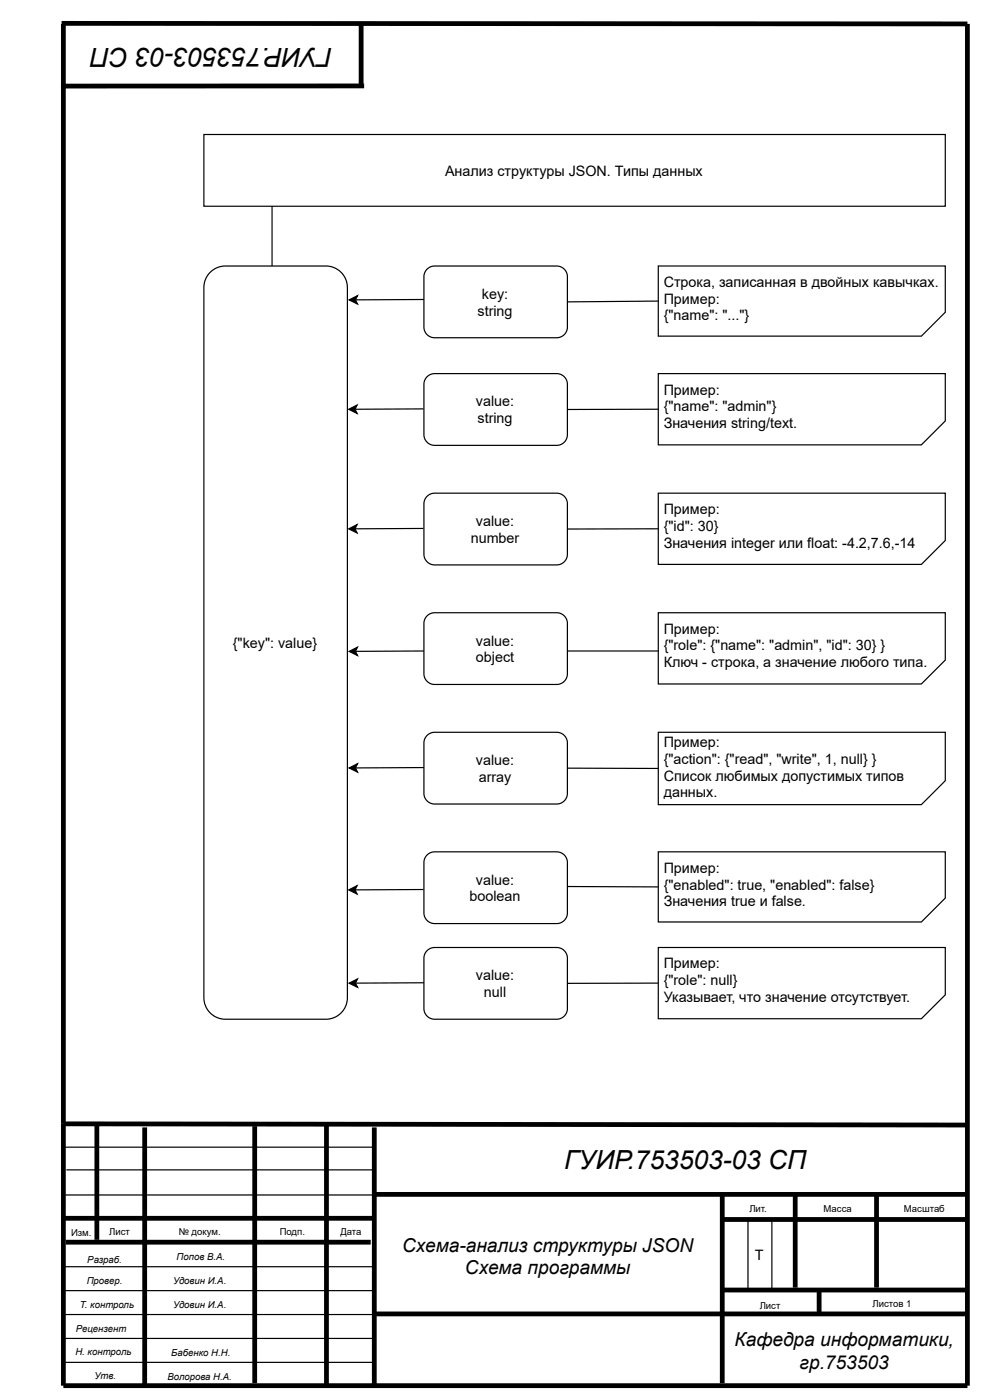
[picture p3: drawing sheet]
<svg xmlns="http://www.w3.org/2000/svg" width="210mm" height="297mm" viewBox="0 0 210 297" stroke-linecap="round" stroke-linejoin="round" font-family="sans-serif">
<g fill="none" stroke="#000" stroke-width="1" stroke-linecap="butt">
<path d="M13.1 5l192.3 .1v289.2h-191.9v-289.2M76.7 5.1v13.2M77.3 18.3h-64.3M13.5 238.7l191.9 .2M20.6 238.7v24.6M30.7 239.5v54.8M54.1 239.2v54.6M69.3 238.9v55.2M79.5 239.5v54.8M13.5 258.8h66M79.5 253.7h125.4M153.4 253.7v40.1"/>
<path d="M153.6 259h51.8M168.9 253.7v19.8M186.1 253.7v19.8M14 263.8h64.7M79.5 279.1h125.7M153.4 274h51.5M173.9 274v4.8"/>
</g>
<path d="M13.8 253.8h69.4M13.8 243.6h65.8M14.1 248.5h65.5M158.8 259.1v14.5M163.9 259.1v15M13.3 279.2h69.6M13.6 269h65.8M13.8 274.1h65.8M13.3 289.4h66.3M13.8 284.3h65.3" fill="none" stroke="#000" stroke-width=".25"/>
<path d="M43.3 28.6h157.4v15.2h-157.4z" fill="#fff"/>
<path d="M43.3 28.6h157.4v15.2h-157.4z" fill="none" stroke="#000" stroke-width=".25"/>
<path d="M44.6 57.8l1.2-.8 1.8-.5h21.6a4.6 4.6 0 0 1 4.6 4.6v150.8a4.6 4.6 0 0 1-4.6 4.6h-21.3a4.6 4.6 0 0 1-4.6-4.6v-150.8l.3-1.8z" fill="#fff"/>
<path d="M44.6 57.8l1.2-.8 1.8-.5h21.6a4.6 4.6 0 0 1 4.6 4.6v150.8a4.6 4.6 0 0 1-4.6 4.6h-21.3a4.6 4.6 0 0 1-4.6-4.6v-150.8l.3-1.8z" fill="none" stroke="#000" stroke-width=".25"/>
<path d="M90.7 57.2l.7-.5 .9-.2h25.9a2.29 2.29 0 0 1 2.3 2.3v10.7a2.29 2.29 0 0 1-2.3 2.2h-25.9a2.29 2.29 0 0 1-2.3-2.2v-10.9l.3-.8z" fill="#fff"/>
<path d="M90.7 57.2l.7-.5 .9-.2h25.9a2.29 2.29 0 0 1 2.3 2.3v10.7a2.29 2.29 0 0 1-2.3 2.2h-25.9a2.29 2.29 0 0 1-2.3-2.2v-10.9l.3-.8z" fill="none" stroke="#000" stroke-width=".25"/>
<path d="M90.7 105.4l.7-.5 .9-.2h25.9a2.29 2.29 0 0 1 2.3 2.3v10.7a2.29 2.29 0 0 1-2.3 2.3h-25.9a2.29 2.29 0 0 1-2.3-2.3v-10.8l.3-.9z" fill="#fff"/>
<path d="M90.7 105.4l.7-.5 .9-.2h25.9a2.29 2.29 0 0 1 2.3 2.3v10.7a2.29 2.29 0 0 1-2.3 2.3h-25.9a2.29 2.29 0 0 1-2.3-2.3v-10.8l.3-.9z" fill="none" stroke="#000" stroke-width=".25"/>
<path d="M90.7 80l.7-.5 .9-.1h25.9a2.29 2.29 0 0 1 2.3 2.2v10.7a2.29 2.29 0 0 1-2.3 2.3h-25.9a2.29 2.29 0 0 1-2.3-2.3v-10.8l.3-.9z" fill="#fff"/>
<path d="M90.7 80l.7-.5 .9-.1h25.9a2.29 2.29 0 0 1 2.3 2.2v10.7a2.29 2.29 0 0 1-2.3 2.3h-25.9a2.29 2.29 0 0 1-2.3-2.3v-10.8l.3-.9z" fill="none" stroke="#000" stroke-width=".25"/>
<path d="M90.7 130.8l.7-.5 .9-.2h25.9a2.29 2.29 0 0 1 2.3 2.3v10.7a2.29 2.29 0 0 1-2.3 2.3h-25.9a2.29 2.29 0 0 1-2.3-2.3v-10.8l.3-.9z" fill="#fff"/>
<path d="M90.7 130.8l.7-.5 .9-.2h25.9a2.29 2.29 0 0 1 2.3 2.3v10.7a2.29 2.29 0 0 1-2.3 2.3h-25.9a2.29 2.29 0 0 1-2.3-2.3v-10.8l.3-.9z" fill="none" stroke="#000" stroke-width=".25"/>
<path d="M90.7 156.2l.7-.5 .9-.2h25.9a2.29 2.29 0 0 1 2.3 2.3v10.7a2.29 2.29 0 0 1-2.3 2.3h-25.9a2.29 2.29 0 0 1-2.3-2.3v-10.8l.3-.9z" fill="#fff"/>
<path d="M90.7 156.2l.7-.5 .9-.2h25.9a2.29 2.29 0 0 1 2.3 2.3v10.7a2.29 2.29 0 0 1-2.3 2.3h-25.9a2.29 2.29 0 0 1-2.3-2.3v-10.8l.3-.9z" fill="none" stroke="#000" stroke-width=".25"/>
<path d="M90.7 181.6l.7-.5 .9-.2h25.9a2.29 2.29 0 0 1 2.3 2.3v10.7a2.29 2.29 0 0 1-2.3 2.3h-25.9a2.29 2.29 0 0 1-2.3-2.3v-10.8l.3-.9z" fill="#fff"/>
<path d="M90.7 181.6l.7-.5 .9-.2h25.9a2.29 2.29 0 0 1 2.3 2.3v10.7a2.29 2.29 0 0 1-2.3 2.3h-25.9a2.29 2.29 0 0 1-2.3-2.3v-10.8l.3-.9z" fill="none" stroke="#000" stroke-width=".25"/>
<path d="M90.7 201.9l.7-.5 .9-.2h25.9a2.29 2.29 0 0 1 2.3 2.3v10.7a2.29 2.29 0 0 1-2.3 2.3h-25.9a2.29 2.29 0 0 1-2.3-2.3v-10.8l.3-.9z" fill="#fff"/>
<path d="M90.7 201.9l.7-.5 .9-.2h25.9a2.29 2.29 0 0 1 2.3 2.3v10.7a2.29 2.29 0 0 1-2.3 2.3h-25.9a2.29 2.29 0 0 1-2.3-2.3v-10.8l.3-.9z" fill="none" stroke="#000" stroke-width=".25"/>
<path d="M139.8 56.5h60.9v9.8l-5 5.1h-55.9z" fill="#fff"/>
<path d="M139.8 56.5h60.9v9.8l-5 5.1h-55.9z" fill="none" stroke="#000" stroke-width=".25"/>
<path d="M139.8 79.4h60.9v10l-5 5.1h-55.9z" fill="#fff"/>
<path d="M139.8 79.4h60.9v10l-5 5.1h-55.9z" fill="none" stroke="#000" stroke-width=".25"/>
<path d="M139.8 104.7h60.9v10.1l-5 5.1h-55.9z" fill="#fff"/>
<path d="M139.8 104.7h60.9v10.1l-5 5.1h-55.9z" fill="none" stroke="#000" stroke-width=".25"/>
<path d="M139.8 130.1h60.9v10.1l-5 5.1h-55.9z" fill="#fff"/>
<path d="M139.8 130.1h60.9v10.1l-5 5.1h-55.9z" fill="none" stroke="#000" stroke-width=".25"/>
<path d="M139.8 155.5h60.9v10.3l-5 5.1h-55.9z" fill="#fff"/>
<path d="M139.8 155.5h60.9v10.3l-5 5.1h-55.9z" fill="none" stroke="#000" stroke-width=".25"/>
<path d="M139.8 180.9h60.9v9.8l-5 5.1h-55.9z" fill="#fff"/>
<path d="M139.8 180.9h60.9v9.8l-5 5.1h-55.9z" fill="none" stroke="#000" stroke-width=".25"/>
<path d="M139.8 201.2h60.9v10.1l-5 5.1h-55.9z" fill="#fff"/>
<g fill="none" stroke="#000" stroke-width=".25">
<path d="M57.8 43.8v12.7M74.1 63.7l1.8-.9-.4 .9 .4 .9zM90 63.6l-14.5 .1M139.8 63.9l-19.3 .2M74.1 86.9l1.7-.9-.4 .9 .4 .9zM89.9 86.8l-14.5 .1M139.8 86.9l-19.3 .1M74.1 112.3l1.7-.9-.4 .9 .4 .9zM89.9 112.2l-14.5 .1M139.8 112.3l-19.3 .1M74.1 138.4l1.8-.9-.4 .8 .4 .9zM90 138.3h-14.5"/>
<path d="M120.5 138.3h19.3M74.1 163.1l1.8-.9-.4 .9 .4 .9zM90 163l-14.5 .1M120.5 163.2h19.3M74.1 189l1.7-.9-.4 .9 .4 .9zM89.9 188.9l-14.5 .1M120.5 188.3l19.3 .1M74.1 208.8l1.8-.9-.4 .9 .4 .9zM90 208.7l-14.5 .1M139.8 208.8l-19.3 .1M139.8 201.2h60.9v10.1l-5 5.1h-55.9z"/>
</g>
<path d="M74.1 63.7l1.8-.9-.4 .9 .4 .9zM74.1 86.9l1.7-.9-.4 .9 .4 .9zM74.1 112.3l1.7-.9-.4 .9 .4 .9zM74.1 138.4l1.8-.9-.4 .8 .4 .9zM74.1 163.1l1.8-.9-.4 .9 .4 .9zM74.1 189l1.7-.9-.4 .9 .4 .9zM74.1 208.8l1.8-.9-.4 .9 .4 .9z" fill="#000"/>
<g font-size="5.6">
<text x="70.6" y="10.2" transform="rotate(-180 70.6 10.2)">ГУИР.753503-03 СП</text>
<text x="119.8" y="248.3">ГУИР.753503-03 СП</text>
</g>
<g font-size="4.1">
<text x="85.4" y="265.9">Схема-анализ структуры JSON</text>
<text x="98.7" y="270.7">Схема программы</text>
<text x="156" y="285.9">Кафедра информатики,</text>
<text x="169.8" y="290.8">гр.753503</text>
</g>
<g font-size="3">
<text x="94.5" y="37.3">Анализ структуры JSON. Типы данных</text>
<text x="102.3" y="63.5">key:</text>
<text x="140.9" y="60.9">Строка, записанная в двойных кавычках.</text>
<text x="140.9" y="64.5">Пример:</text>
<text x="101.4" y="67">string</text>
<text x="140.9" y="68.1">{&quot;name&quot;: &quot;...&quot;}</text>
<text x="140.9" y="83.8">Пример:</text>
<text x="101.1" y="86.3">value:</text>
<text x="101.4" y="89.9">string</text>
<text x="140.9" y="87.4">{&quot;name&quot;: &quot;admin&quot;}</text>
<text x="140.9" y="90.9">Значения string/text.</text>
<text x="101.1" y="111.7">value:</text>
<text x="140.9" y="109.2">Пример:</text>
<text x="140.9" y="112.7">{&quot;id&quot;: 30}</text>
<text x="100" y="115.3">number</text>
<text x="140.9" y="116.3">Значения integer или float: -4.2,7.6,-14</text>
<text x="49.4" y="137.6">{&quot;key&quot;: value}</text>
<text x="101.1" y="137.1">value:</text>
<text x="140.9" y="134.6">Пример:</text>
<text x="101.1" y="140.7">object</text>
<text x="140.9" y="138.1">{&quot;role&quot;: {&quot;name&quot;: &quot;admin&quot;, &quot;id&quot;: 30} }</text>
<text x="140.9" y="141.7">Ключ - строка, а значение любого типа.</text>
<text x="140.9" y="158.7">Пример:</text>
<text x="101.1" y="162.5">value:</text>
<text x="101.7" y="166.1">array</text>
<text x="140.9" y="162.3">{&quot;action&quot;: {&quot;read&quot;, &quot;write&quot;, 1, null} }</text>
<text x="140.9" y="165.8">Список любимых допустимых типов</text>
<text x="140.9" y="169.4">данных.</text>
<text x="140.9" y="185.4">Пример:</text>
<text x="99.7" y="191.5">boolean</text>
<text x="101.1" y="187.9">value:</text>
<text x="140.9" y="188.9">{&quot;enabled&quot;: true, &quot;enabled&quot;: false}</text>
<text x="140.9" y="192.5">Значения true и false.</text>
<text x="101.1" y="208.2">value:</text>
<text x="140.9" y="205.7">Пример:</text>
<text x="140.9" y="209.2">{&quot;role&quot;: null}</text>
<text x="102.8" y="211.8">null</text>
<text x="140.9" y="212.8">Указывает, что значение отсутствует.</text>
<text x="160.3" y="267.6">T</text>
</g>
<g font-size="2">
<text x="159.1" y="257.5">Лит.</text>
<text x="174.9" y="257.5">Масса</text>
<text x="191.9" y="257.5">Масштаб</text>
<text x="15.1" y="262.6">Изм.</text>
<text x="23.2" y="262.3">Лист</text>
<text x="37.9" y="262.3">№ докум.</text>
<text x="59.4" y="262.3">Подп.</text>
<text x="72.3" y="262.3">Дата</text>
<text x="18.5" y="268.2">Разраб.</text>
<text x="37.5" y="267.6">Попов В.А.</text>
<text x="18.4" y="272.7">Провер.</text>
<text x="36.7" y="272.7">Удовин И.А.</text>
<text x="17" y="277.8">Т. контроль</text>
<text x="36.7" y="277.8">Удовин И.А.</text>
<text x="161.3" y="278.1">Лист</text>
<text x="185.3" y="277.5">Листов 1</text>
<text x="16" y="287.7">Н. контроль</text>
<text x="16.1" y="282.9">Рецензент</text>
<text x="36.4" y="288">Бабенко Н.Н.</text>
<text x="20" y="292.8">Утв.</text>
<text x="35.6" y="293">Волорова Н.А.</text>
</g>
</svg>
